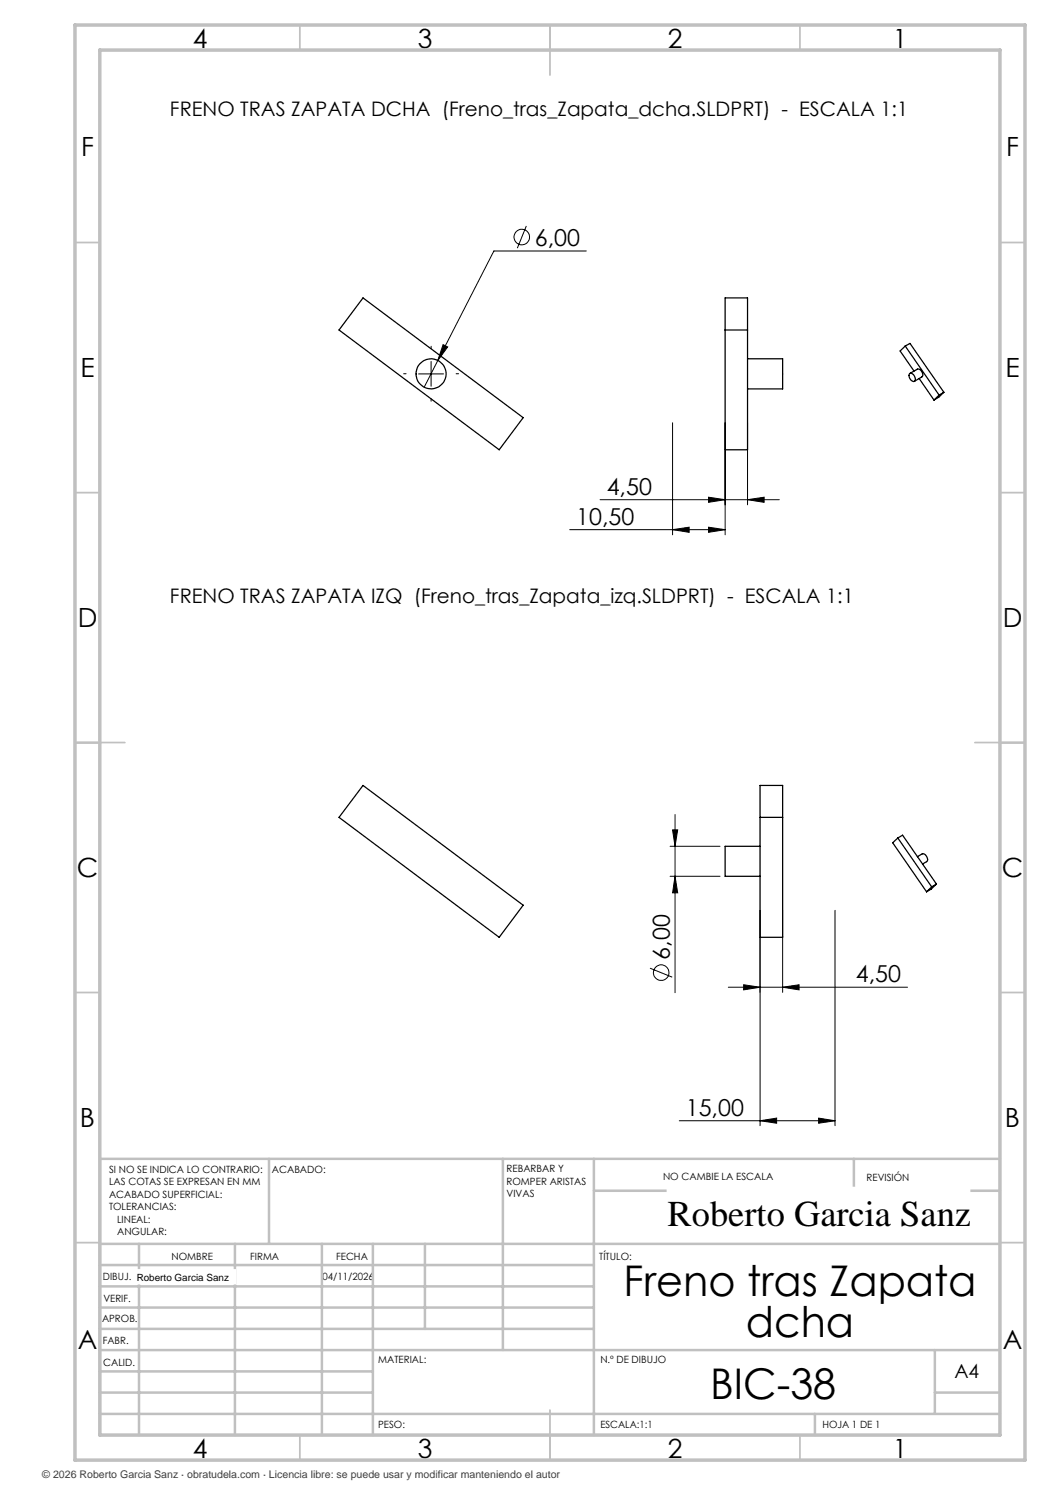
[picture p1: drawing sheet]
<svg xmlns="http://www.w3.org/2000/svg" width="210mm" height="297mm" viewBox="0 0 210 297" stroke-linecap="round" stroke-linejoin="round" font-family="sans-serif">
<g fill="none" stroke="#000" stroke-width=".2">
<path d="M105.3 45.2l-1.8 4.4M117.3 50.2h-18.5l-14 27.2M83.7 74.8h5M86.2 72.3v5M88.6 68.9l.9 .5-1.9 2.7zM120 99.9h35.9M134.5 84.6v22.4M141.7 99.4l3.3 .5-3.3 .6zM145 84.6v22.4M149.5 99.9l3.3-.5v1.1zM149.5 84.6v16.4M113.9 105.9h31.1"/>
<path d="M134.5 105.9l3.3-.5v1.1zM141.7 105.4l3.3 .5-3.3 .6zM134 175.3h10M134 169.3h10M134.5 166h1l-.5 3.3zM135 175.3l.5 3.3h-1zM135 162.9v35.6M130 193.6l4.4 1.8M145.7 197.4h35.8M148.7 197l3.3 .4-3.3 .6zM152 182.1v43M156.5 197.4l3.3-.4v1z"/>
<path d="M156.5 182.1v16.4M167 182.1v43M135.9 224.2h31.1M152 224.2l3.3-.6v1zM163.7 223.6l3.3 .6-3.3 .4z"/>
<circle cx="104.4" cy="47.4" r="1.55"/>
<circle cx="132.2" cy="194.5" r="1.56"/>
</g>
<path d="M81.2 74.8h-.5M86.2 69.8v-.5M86.2 79.8v.4M91.2 74.8h.5" fill="none" stroke="#000" stroke-width=".2" stroke-dasharray="15.2 1.3 1.3 1.3"/>
<g fill="none" stroke="#c0c0c0" stroke-width=".35">
<path d="M60 5v5M110 5v10M160 5v5M15 48.5h5M200 48.5h5M15 98.5h5M200 98.5h5M15 148.5h10M195 148.5h10M15 198.5h5M200 198.5h5M15 248.5h5"/>
<path d="M200 248.5h5M60 287v5M110 282v10M160 287v5"/>
</g>
<g fill="none" stroke="#c0c0c0" stroke-width=".5">
<path d="M53.8 231.8v17M100.6 231.8v38.2M118.8 231.8v55.2M118.8 238.2h81.2M170.8 231.8v6.4M200 231.8h-180v55.2M20 248.8h180M20 257.3h98.8M20 253h98.8M27.8 248.8v38.2M47 248.8v38.2M64.4 248.8v38.2"/>
<path d="M74.6 248.8v38.2M85 248.8v17M20 265.8h98.8M20 261.5h98.8M20 278.5h54.6M20 274.3h54.6M20 270h180M187 278.5h13M187 270v12.8M20 282.8h180M163 282.8v4.2"/>
</g>
<path d="M15 5h190v287h-190zM20 10h180v277h-180z" fill="none" stroke="#c0c0c0" stroke-width=".7"/>
<g fill="#000">
<path d="M88.6 68.9l-1 3.2 1.9-2.7zM141.7 99.4l3.3 .5-3.3 .6zM149.5 99.9l3.3-.5v1.1zM134.5 105.9l3.3-.5v1.1zM141.7 105.4l3.3 .5-3.3 .6zM148.7 197l3.3 .4-3.3 .6zM156.5 197.4l3.3-.4v1z"/>
<path d="M135 175.3l.5 3.3h-1zM134.5 166h1l-.5 3.3z"/>
<path d="M163.7 223.6l3.3 .6-3.3 .4zM152 224.2l3.3-.6v1z"/>
</g>
<g fill="none" stroke="#000" stroke-width=".25">
<path d="M72.6 59.6l32 23.9-4.8 6.5-32-24zM145 59.6h4.5v30.4h-4.5zM145 66h4.5M149.5 71.8h7v6h-7M181 69.2l6.8 9.8M181 69.2l1-.5 6.8 9.8M181 69.2l-1 1 2.8 4M181.9 74.8a.96 .96 0 0 1 1.2 1.1 .47 .47 0 0 1-.5 .4 .47 .47 0 0 1-.5-.4 1.02 1.02 0 0 1-.2-1.1zM182 74.7l1.5-.9a1.04 1.04 0 0 1 .9 1.6l-1.5 .9M183.8 75.7l3 4.3M187.8 79l-1 1M188.8 78.5l-1 .5"/>
<path d="M188.8 78.5l-1.1 .9-.9 .6M72.6 157.1l32 23.9-4.8 6.5-32-24zM152 157.1h4.5v30.4h-4.5zM152 169.3h-7v6h7M152 163.5h4.5M179.6 167.6l6.7 9.8M179.6 167.6l.9-.6 6.8 9.8M179.6 167.6l-1.1 1 6.8 9.8M183.5 171.3l.9-.5a1.03 1.03 0 0 1 .9 1.5l-.8 .5M186.3 177.4l-1 1M187.3 176.8l-1 .6M187.3 176.8l-1 1-1 .6"/>
<circle cx="86.2" cy="74.8" r="3"/>
</g>
<g fill="#fff" stroke="#fff" stroke-width=".35">
<path d="M27.3 254h19.7v2.7h-19.7z"/>
<path d="M133.5 237.5h60.4v9.9h-60.4z"/>
</g>
<g font-size="8.5">
<text x="124.7" y="259.3">Freno tras Zapata</text>
<text x="149.2" y="267.4">dcha</text>
<text x="142" y="279.7">BIC-38</text>
</g>
<text font-size="7.3" x="133.5" y="245.1">Roberto Garcia Sanz</text>
<g font-size="5.3">
<text x="38.5" y="9.5">4</text>
<text x="83.5" y="9.5">3</text>
<text x="133.6" y="9.5">2</text>
<text x="178.6" y="9.5">1</text>
<text x="16.2" y="31.2">F</text>
<text x="201.2" y="31.2">F</text>
<text x="16.1" y="75.5">E</text>
<text x="201.1" y="75.5">E</text>
<text x="15.5" y="125.5">D</text>
<text x="200.5" y="125.5">D</text>
<text x="15.4" y="175.5">C</text>
<text x="200.4" y="175.5">C</text>
<text x="16" y="225.5">B</text>
<text x="201" y="225.5">B</text>
<text x="15.5" y="269.7">A</text>
<text x="200.5" y="269.7">A</text>
<text x="38.5" y="291.5">4</text>
<text x="83.5" y="291.5">3</text>
<text x="133.6" y="291.5">2</text>
<text x="178.6" y="291.5">1</text>
</g>
<g font-size="4.7">
<text x="106.9" y="49.1">6,00</text>
<text x="121.3" y="98.9">4,50</text>
<text x="115.3" y="104.9">10,50</text>
<text x="134" y="191.9" transform="rotate(-90 134 191.9)">6,00</text>
<text x="171.2" y="196.4">4,50</text>
<text x="137.2" y="223.1">15,00</text>
</g>
<g font-size="4">
<text x="34" y="23.1">FRENO TRAS ZAPATA DCHA (Freno_tras_Zapata_dcha.SLDPRT) - ESCALA 1:1</text>
<text x="34" y="120.6">FRENO TRAS ZAPATA IZQ (Freno_tras_Zapata_izq.SLDPRT) - ESCALA 1:1</text>
</g>
<text font-size="3.9" x="190.9" y="275.5">A4</text>
<text font-size="2.1" fill="#404040" x="8.5" y="295.6">© 2026 Roberto Garcia Sanz · obratudela.com · Licencia libre: se puede usar y modificar manteniendo el autor</text>
<g font-size="2">
<text x="21.8" y="234.6">SI NO SE INDICA LO CONTRARIO:</text>
<text x="21.8" y="237.1">LAS COTAS SE EXPRESAN EN MM</text>
<text x="21.8" y="239.6">ACABADO SUPERFICIAL:</text>
<text x="54.4" y="234.6">ACABADO:</text>
<text x="101.3" y="234.5">REBARBAR Y</text>
<text x="101.3" y="237">ROMPER ARISTAS</text>
<text x="101.3" y="239.5">VIVAS</text>
<text x="132.6" y="236">NO CAMBIE LA ESCALA</text>
<text x="173.3" y="236.2">REVISIÓN</text>
<text x="21.8" y="242.1">TOLERANCIAS:</text>
<text x="23.4" y="244.6">LINEAL:</text>
<text x="23.4" y="247.1">ANGULAR:</text>
<text x="34.3" y="252">NOMBRE</text>
<text x="50" y="251.9">FIRMA</text>
<text x="67.2" y="251.9">FECHA</text>
<text x="119.9" y="251.9">TÍTULO:</text>
<text x="20.6" y="256.1">DIBUJ.</text>
<text x="27.3" y="256.1">Roberto Garcia Sanz</text>
<text x="64.5" y="255.9">04/11/2026</text>
<text x="20.7" y="260.3">VERIF.</text>
<text x="20.4" y="264.4">APROB.</text>
<text x="20.5" y="268.8">FABR.</text>
<text x="20.7" y="273.1">CALID.</text>
<text x="75.6" y="272.5">MATERIAL:</text>
<text x="120.1" y="272.5">N.º DE DIBUJO</text>
<text x="75.6" y="285.5">PESO:</text>
<text x="120.1" y="285.6">ESCALA:1:1</text>
<text x="164.5" y="285.6">HOJA 1 DE 1</text>
</g>
</svg>
